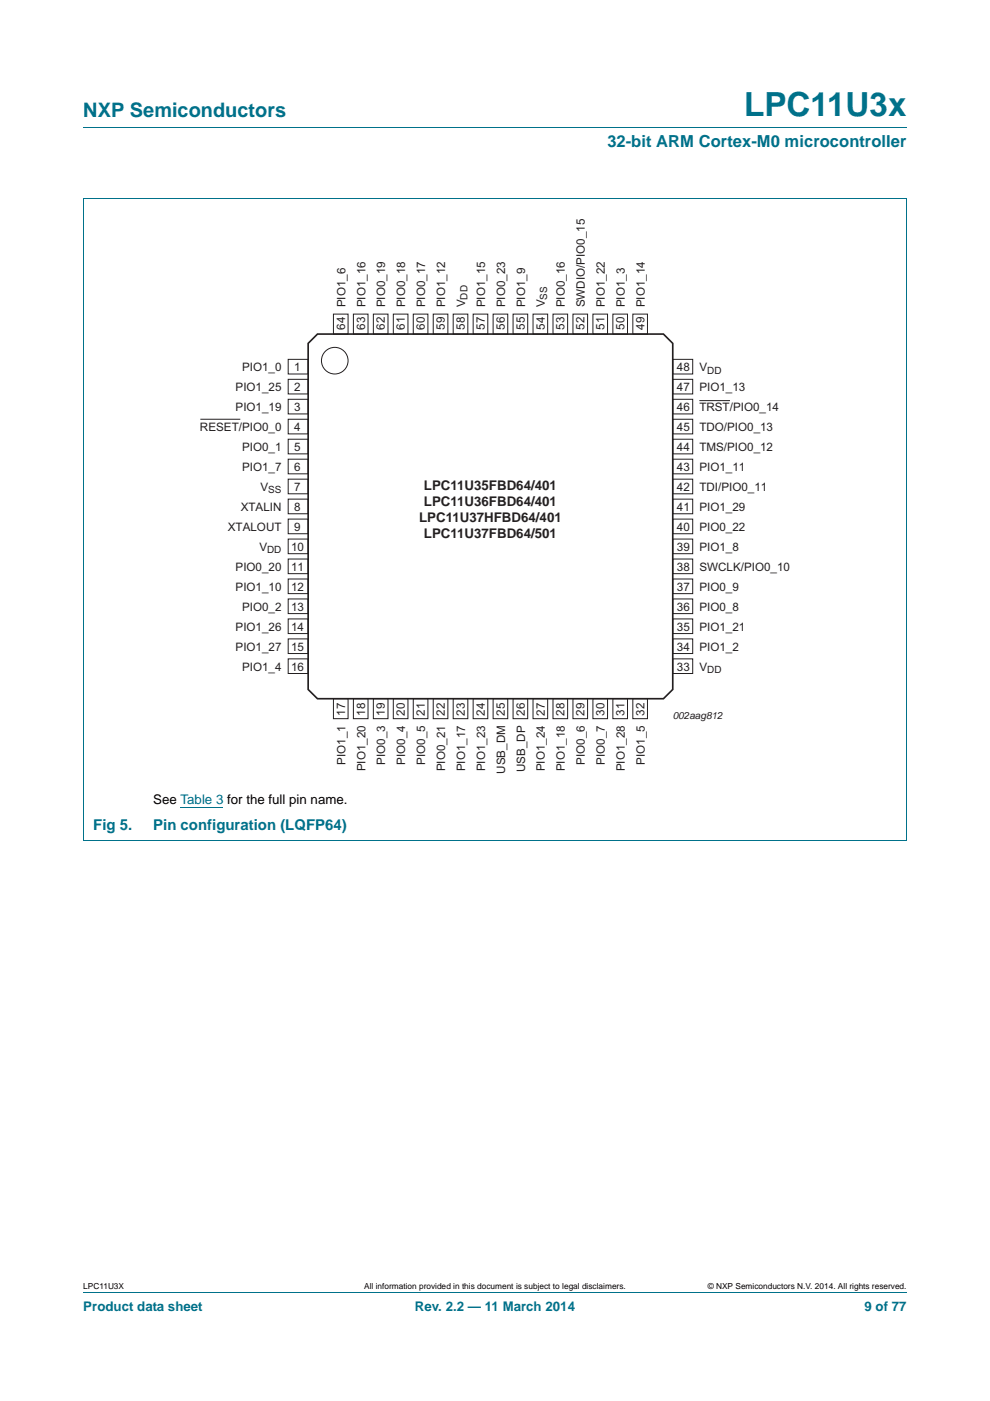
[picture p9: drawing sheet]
<svg xmlns="http://www.w3.org/2000/svg" width="210mm" height="297mm" viewBox="0 0 210 297" stroke-linecap="round" stroke-linejoin="round" font-family="sans-serif">
<path d="M17.7 27h174.6M17.6 42.2h174.7M17.7 42.2v136M192.3 42.2v136h-174.7M17.7 273.9h174.6" fill="none" stroke="#00718a" stroke-width=".21"/>
<path d="M38.3 171.3h9.1" fill="none" stroke="#00f" stroke-width=".21"/>
<g fill="none" stroke="#231f20" stroke-width=".21">
<path d="M61.1 76.2h4.3v3.1h-4.3zM70.7 66.6h3.1v4.2h-3.1zM75 66.6h3.1v4.2h-3.1zM79.2 66.6h3.1v4.2h-3.1zM83.4 66.6h3.1v4.2h-3.1zM87.7 66.6h3.1v4.2h-3.1zM91.9 66.6h3.1v4.2h-3.1zM96.1 66.6h3.1v4.2h-3.1zM100.4 66.6h3.1v4.2h-3.1zM104.6 66.6h3.1v4.2h-3.1zM108.8 66.6h3.1v4.2h-3.1zM113.1 66.6h3.1v4.2h-3.1z"/>
<path d="M117.3 66.6h3.1v4.2h-3.1zM121.5 66.6h3.1v4.2h-3.1zM125.8 66.6h3.1v4.2h-3.1zM130 66.6h3.1v4.2h-3.1zM134.2 66.6h3.1v4.2h-3.1zM142.7 76.2h4.2v3.1h-4.2zM42.5 88.9h8.5M61.1 80.4h4.3v3.1h-4.3zM61.1 84.7h4.3v3.1h-4.3zM61.1 88.9h4.3v3.1h-4.3zM61.1 93.1h4.3v3.1h-4.3zM61.1 97.4h4.3v3.1h-4.3z"/>
<path d="M142.7 80.4h4.2v3.1h-4.2zM142.7 84.7h4.2v3.1h-4.2zM142.7 88.9h4.2v3.1h-4.2zM142.7 93.1h4.2v3.1h-4.2zM142.7 97.4h4.2v3.1h-4.2zM148.3 84.9h6.5M61.1 101.6h4.3v3.1h-4.3zM61.1 105.8h4.3v3.1h-4.3zM61.1 110.1h4.3v3.1h-4.3zM61.1 114.3h4.3v3.1h-4.3zM61.1 118.5h4.3v3.1h-4.3zM142.7 101.6h4.2v3.1h-4.2z"/>
<path d="M142.7 105.8h4.2v3.1h-4.2zM142.7 110.1h4.2v3.1h-4.2zM142.7 114.3h4.2v3.1h-4.2zM142.7 118.5h4.2v3.1h-4.2zM61.1 122.8h4.3v3.1h-4.3zM61.1 127h4.3v3.1h-4.3zM61.1 131.2h4.3v3.1h-4.3zM61.1 135.5h4.3v3.1h-4.3zM61.1 139.7h4.3v3.1h-4.3zM142.7 122.8h4.2v3.1h-4.2zM142.7 127h4.2v3.1h-4.2zM142.7 131.2h4.2v3.1h-4.2z"/>
<path d="M142.7 135.5h4.2v3.1h-4.2zM142.7 139.7h4.2v3.1h-4.2zM70.7 148.1h3.1v4.3h-3.1zM75 148.1h3.1v4.3h-3.1zM79.2 148.1h3.1v4.3h-3.1zM83.4 148.1h3.1v4.3h-3.1zM87.7 148.1h3.1v4.3h-3.1zM91.9 148.1h3.1v4.3h-3.1zM96.1 148.1h3.1v4.3h-3.1zM100.4 148.1h3.1v4.3h-3.1zM104.6 148.1h3.1v4.3h-3.1zM108.8 148.1h3.1v4.3h-3.1z"/>
<path d="M113.1 148.1h3.1v4.3h-3.1zM117.3 148.1h3.1v4.3h-3.1zM121.5 148.1h3.1v4.3h-3.1zM125.8 148.1h3.1v4.3h-3.1zM130 148.1h3.1v4.3h-3.1zM134.2 148.1h3.1v4.3h-3.1z"/>
<circle cx="71" cy="76.5" r="2.82"/>
</g>
<path d="M65.4 72.8l1.9-2h73.4l2 2v73.4l-2 1.9h-73.4l-1.9-1.9z" fill="none" stroke="#231f20" stroke-width=".35"/>
<text font-size="7" fill="#00718a" x="157.8" y="24.6">LPC11U3x</text>
<text font-size="4.2" fill="#00718a" x="17.7" y="24.9">NXP Semiconductors</text>
<text font-size="3.5" fill="#00718a" x="128.8" y="31.1">32-bit ARM Cortex-M0 microcontroller</text>
<g font-size="3.2" fill="#00718a">
<text x="19.8" y="176.1">Fig 5.</text>
<text x="32.5" y="176.1">Pin configuration (LQFP64)</text>
</g>
<g font-size="2.8" fill="#231f20">
<text x="89.9" y="103.8">LPC11U35FBD64/401</text>
<text x="89.9" y="107.2">LPC11U36FBD64/401</text>
<text x="88.9" y="110.6">LPC11U37HFBD64/401</text>
<text x="89.9" y="114">LPC11U37FBD64/501</text>
</g>
<text font-size="2.8" x="32.5" y="170.5">See Table 3 for the full pin name.</text>
<g font-size="2.8" fill="#00718a">
<text x="17.7" y="277.9">Product data sheet</text>
<text x="88" y="277.9">Rev. 2.2 — 11 March 2014</text>
<text x="183.4" y="277.9">9 of 77</text>
</g>
<g font-size="2.5" fill="#231f20">
<text x="73.3" y="65.2" transform="rotate(-90 73.3 65.2)">PIO1_6</text>
<text x="77.5" y="65.2" transform="rotate(-90 77.5 65.2)">PIO1_16</text>
<text x="81.7" y="65.2" transform="rotate(-90 81.7 65.2)">PIO0_19</text>
<text x="86" y="65.2" transform="rotate(-90 86 65.2)">PIO0_18</text>
<text x="90.2" y="65.2" transform="rotate(-90 90.2 65.2)">PIO0_17</text>
<text x="94.4" y="65.2" transform="rotate(-90 94.4 65.2)">PIO1_12</text>
<text x="98.7" y="65.2" transform="rotate(-90 98.7 65.2)">V</text>
<text x="102.9" y="65.2" transform="rotate(-90 102.9 65.2)">PIO1_15</text>
<text x="107.1" y="65.2" transform="rotate(-90 107.1 65.2)">PIO0_23</text>
<text x="111.4" y="65.2" transform="rotate(-90 111.4 65.2)">PIO1_9</text>
<text x="115.6" y="65.2" transform="rotate(-90 115.6 65.2)">V</text>
<text x="119.8" y="65.2" transform="rotate(-90 119.8 65.2)">PIO0_16</text>
<text x="124.1" y="65.2" transform="rotate(-90 124.1 65.2)">SWDIO/PIO0_15</text>
<text x="128.3" y="65.2" transform="rotate(-90 128.3 65.2)">PIO1_22</text>
<text x="132.5" y="65.2" transform="rotate(-90 132.5 65.2)">PIO1_3</text>
<text x="136.8" y="65.2" transform="rotate(-90 136.8 65.2)">PIO1_14</text>
<text x="73.2" y="69.9" transform="rotate(-90 73.2 69.9)">64</text>
<text x="77.4" y="69.9" transform="rotate(-90 77.4 69.9)">63</text>
<text x="81.7" y="69.9" transform="rotate(-90 81.7 69.9)">62</text>
<text x="85.9" y="69.9" transform="rotate(-90 85.9 69.9)">61</text>
<text x="90.1" y="69.9" transform="rotate(-90 90.1 69.9)">60</text>
<text x="94.4" y="69.9" transform="rotate(-90 94.4 69.9)">59</text>
<text x="98.6" y="69.9" transform="rotate(-90 98.6 69.9)">58</text>
<text x="102.8" y="69.9" transform="rotate(-90 102.8 69.9)">57</text>
<text x="107.1" y="69.9" transform="rotate(-90 107.1 69.9)">56</text>
<text x="111.3" y="69.9" transform="rotate(-90 111.3 69.9)">55</text>
<text x="115.5" y="69.9" transform="rotate(-90 115.5 69.9)">54</text>
<text x="119.8" y="69.9" transform="rotate(-90 119.8 69.9)">53</text>
<text x="124" y="69.9" transform="rotate(-90 124 69.9)">52</text>
<text x="128.2" y="69.9" transform="rotate(-90 128.2 69.9)">51</text>
<text x="132.5" y="69.9" transform="rotate(-90 132.5 69.9)">50</text>
<text x="136.7" y="69.9" transform="rotate(-90 136.7 69.9)">49</text>
<text x="50" y="83">PIO1_25</text>
<text x="51.3" y="78.7">PIO1_0</text>
<text x="62.4" y="78.7">1</text>
<text x="62.4" y="82.9">2</text>
<text x="143.6" y="78.7">48</text>
<text x="143.6" y="82.9">47</text>
<text x="148.3" y="83">PIO1_13</text>
<text x="148.3" y="78.7">V</text>
<text x="50" y="87.2">PIO1_19</text>
<text x="62.4" y="87.1">3</text>
<text x="143.6" y="87.1">46</text>
<text x="148.3" y="87.2">TRST/PIO0_14</text>
<text x="42.4" y="91.4">RESET/PIO0_0</text>
<text x="51.3" y="95.7">PIO0_1</text>
<text x="62.4" y="91.4">4</text>
<text x="62.4" y="95.6">5</text>
<text x="143.6" y="91.4">45</text>
<text x="143.6" y="95.6">44</text>
<text x="148.3" y="91.4">TDO/PIO0_13</text>
<text x="148.3" y="95.7">TMS/PIO0_12</text>
<text x="51.3" y="99.9">PIO1_7</text>
<text x="62.4" y="99.8">6</text>
<text x="143.6" y="99.8">43</text>
<text x="148.3" y="99.9">PIO1_11</text>
<text x="55.2" y="104.1">V</text>
<text x="62.4" y="104.1">7</text>
<text x="143.6" y="104.1">42</text>
<text x="148.3" y="104.1">TDI/PIO0_11</text>
<text x="48.3" y="112.6">XTALOUT</text>
<text x="51.1" y="108.4">XTALIN</text>
<text x="62.4" y="108.3">8</text>
<text x="62.4" y="112.5">9</text>
<text x="143.6" y="108.3">41</text>
<text x="143.6" y="112.5">40</text>
<text x="148.3" y="108.4">PIO1_29</text>
<text x="148.3" y="112.6">PIO0_22</text>
<text x="55" y="116.8">V</text>
<text x="61.7" y="116.8">10</text>
<text x="143.6" y="116.8">39</text>
<text x="148.3" y="116.8">PIO1_8</text>
<text x="50" y="121.1">PIO0_20</text>
<text x="50" y="125.3">PIO1_10</text>
<text x="61.7" y="121">11</text>
<text x="61.7" y="125.2">12</text>
<text x="143.6" y="121">38</text>
<text x="143.6" y="125.2">37</text>
<text x="148.3" y="121.1">SWCLK/PIO0_10</text>
<text x="148.3" y="125.3">PIO0_9</text>
<text x="51.3" y="129.5">PIO0_2</text>
<text x="61.7" y="129.5">13</text>
<text x="143.6" y="129.5">36</text>
<text x="148.3" y="129.5">PIO0_8</text>
<text x="50" y="133.8">PIO1_26</text>
<text x="50" y="138">PIO1_27</text>
<text x="61.7" y="133.7">14</text>
<text x="61.7" y="137.9">15</text>
<text x="143.6" y="133.7">35</text>
<text x="143.6" y="137.9">34</text>
<text x="148.3" y="133.8">PIO1_21</text>
<text x="148.3" y="138">PIO1_2</text>
<text x="51.3" y="142.2">PIO1_4</text>
<text x="61.7" y="142.2">16</text>
<text x="143.6" y="142.2">33</text>
<text x="148.3" y="142.2">V</text>
<text x="73.2" y="151.8" transform="rotate(-90 73.2 151.8)">17</text>
<text x="77.4" y="151.8" transform="rotate(-90 77.4 151.8)">18</text>
<text x="81.7" y="151.8" transform="rotate(-90 81.7 151.8)">19</text>
<text x="85.9" y="151.8" transform="rotate(-90 85.9 151.8)">20</text>
<text x="90.1" y="151.8" transform="rotate(-90 90.1 151.8)">21</text>
<text x="94.4" y="151.8" transform="rotate(-90 94.4 151.8)">22</text>
<text x="98.6" y="151.8" transform="rotate(-90 98.6 151.8)">23</text>
<text x="102.8" y="151.8" transform="rotate(-90 102.8 151.8)">24</text>
<text x="107.1" y="151.8" transform="rotate(-90 107.1 151.8)">25</text>
<text x="111.3" y="151.8" transform="rotate(-90 111.3 151.8)">26</text>
<text x="115.5" y="151.8" transform="rotate(-90 115.5 151.8)">27</text>
<text x="119.8" y="151.8" transform="rotate(-90 119.8 151.8)">28</text>
<text x="124" y="151.8" transform="rotate(-90 124 151.8)">29</text>
<text x="128.2" y="151.8" transform="rotate(-90 128.2 151.8)">30</text>
<text x="132.5" y="151.8" transform="rotate(-90 132.5 151.8)">31</text>
<text x="136.7" y="151.8" transform="rotate(-90 136.7 151.8)">32</text>
<text x="73.3" y="162.2" transform="rotate(-90 73.3 162.2)">PIO1_1</text>
<text x="77.5" y="163.5" transform="rotate(-90 77.5 163.5)">PIO1_20</text>
<text x="81.7" y="162.2" transform="rotate(-90 81.7 162.2)">PIO0_3</text>
<text x="86" y="162.2" transform="rotate(-90 86 162.2)">PIO0_4</text>
<text x="90.2" y="162.2" transform="rotate(-90 90.2 162.2)">PIO0_5</text>
<text x="94.4" y="163.5" transform="rotate(-90 94.4 163.5)">PIO0_21</text>
<text x="98.7" y="163.5" transform="rotate(-90 98.7 163.5)">PIO1_17</text>
<text x="102.9" y="163.5" transform="rotate(-90 102.9 163.5)">PIO1_23</text>
<text x="107.1" y="164.1" transform="rotate(-90 107.1 164.1)">USB_DM</text>
<text x="111.4" y="163.7" transform="rotate(-90 111.4 163.7)">USB_DP</text>
<text x="115.6" y="163.5" transform="rotate(-90 115.6 163.5)">PIO1_24</text>
<text x="119.8" y="163.5" transform="rotate(-90 119.8 163.5)">PIO1_18</text>
<text x="124.1" y="162.2" transform="rotate(-90 124.1 162.2)">PIO0_6</text>
<text x="128.3" y="162.2" transform="rotate(-90 128.3 162.2)">PIO0_7</text>
<text x="132.5" y="163.5" transform="rotate(-90 132.5 163.5)">PIO1_28</text>
<text x="136.8" y="162.2" transform="rotate(-90 136.8 162.2)">PIO1_5</text>
</g>
<g font-size="2.1" fill="#231f20">
<text x="99.2" y="63.5" transform="rotate(-90 99.2 63.5)">DD</text>
<text x="116.1" y="63.5" transform="rotate(-90 116.1 63.5)">SS</text>
<text x="150" y="79.2">DD</text>
<text x="56.9" y="104.6">SS</text>
<text x="56.7" y="117.3">DD</text>
<text x="150" y="142.7">DD</text>
<text x="142.7" y="152.4">002aag812</text>
</g>
<g font-size="1.8">
<text x="17.7" y="273.3">LPC11U3X</text>
<text x="77.2" y="273.3">All information provided in this document is subject to legal disclaimers.</text>
<text x="150.1" y="273.3">© NXP Semiconductors N.V. 2014. All rights reserved.</text>
</g>
</svg>
